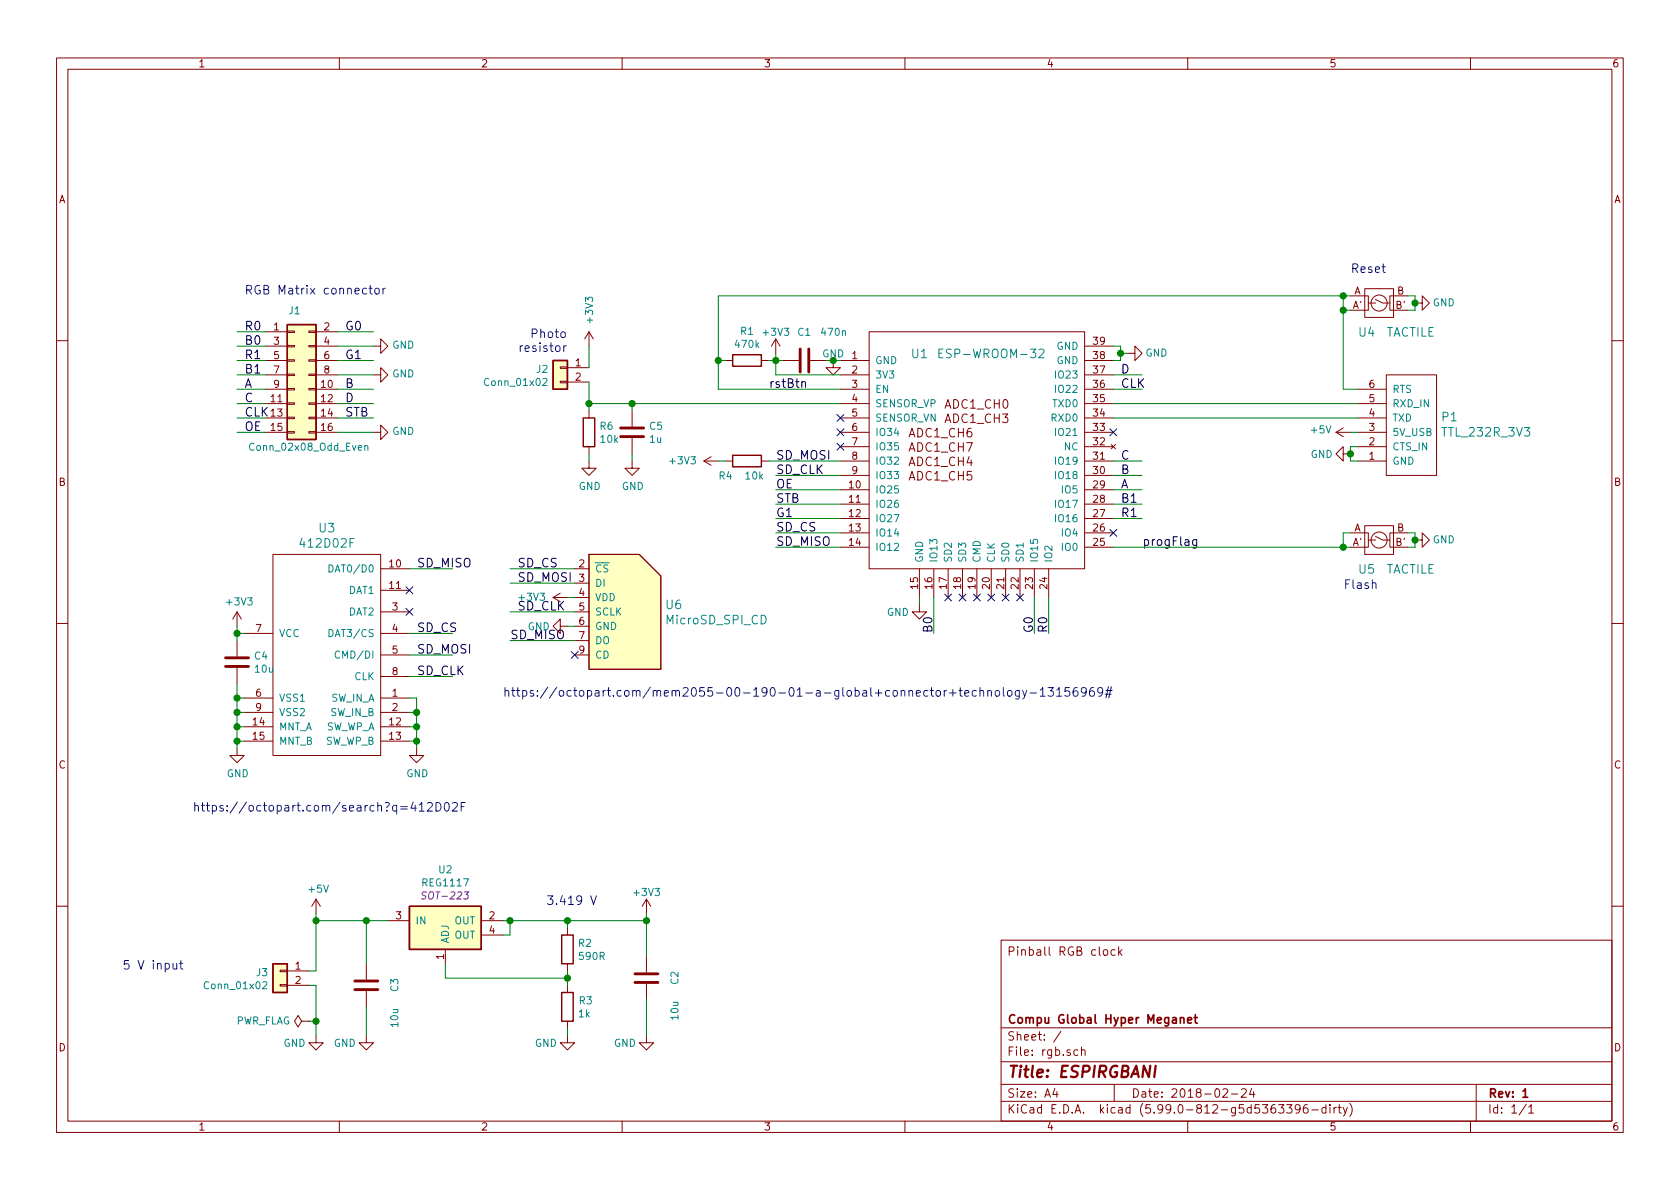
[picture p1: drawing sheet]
EESchema Schematic File Version 5
EELAYER 30 0
EELAYER END
$Descr A4 11693 8268
encoding utf-8
Sheet 1 1
Title "ESPIRGBANI"
Date "2018-02-24"
Rev "1"
Comp "Compu Global Hyper Meganet"
Comment1 ""
Comment2 ""
Comment3 ""
Comment4 "Pinball RGB clock"
Comment5 ""
Comment6 ""
Comment7 ""
Comment8 ""
Comment9 ""
$EndDescr
Connection ~ 1650 4400
Connection ~ 1650 4850
Connection ~ 1650 4950
Connection ~ 1650 5050
Connection ~ 1650 5150
Connection ~ 2200 6400
Connection ~ 2200 7100
Connection ~ 2550 6400
Connection ~ 2900 4950
Connection ~ 2900 5050
Connection ~ 2900 5150
Connection ~ 3550 6400
Connection ~ 3950 6400
Connection ~ 3950 6800
Connection ~ 4100 2800
Connection ~ 4400 2800
Connection ~ 4500 6400
Connection ~ 5000 2500
Connection ~ 5400 2500
Connection ~ 5800 2500
Connection ~ 7800 2450
Connection ~ 9350 2050
Connection ~ 9350 2150
Connection ~ 9350 3800
Connection ~ 9400 3150
Connection ~ 9850 2100
Connection ~ 9850 3750
NoConn ~ 2850 4100
NoConn ~ 2850 4250
NoConn ~ 4000 4550
NoConn ~ 5850 2900
NoConn ~ 5850 3000
NoConn ~ 5850 3100
NoConn ~ 6600 4150
NoConn ~ 6700 4150
NoConn ~ 6800 4150
NoConn ~ 6900 4150
NoConn ~ 7000 4150
NoConn ~ 7100 4150
NoConn ~ 7750 3000
NoConn ~ 7750 3700
Wire Wire Line
	1650 4350 1650 4400
Wire Wire Line
	1650 4400 1650 4450
Wire Wire Line
	1650 5150 1650 5200
Wire Wire Line
	1650 5150 1700 5150
Wire Wire Line
	1700 4400 1650 4400
Wire Wire Line
	1700 4850 1650 4850
Wire Wire Line
	1700 4950 1650 4950
Wire Wire Line
	1700 5050 1650 5050
Wire Wire Line
	2150 6850 2200 6850
Wire Wire Line
	2150 7100 2200 7100
Wire Wire Line
	2200 6350 2200 6400
Wire Wire Line
	2200 6750 2150 6750
Wire Wire Line
	2900 4850 2850 4850
Wire Wire Line
	2900 4950 2850 4950
Wire Wire Line
	2900 5050 2850 5050
Wire Wire Line
	2900 5150 2850 5150
Wire Wire Line
	2900 5150 2900 5200
Wire Wire Line
	3500 6400 3550 6400
Wire Wire Line
	3500 6500 3550 6500
Wire Wire Line
	3950 4150 4000 4150
Wire Wire Line
	3950 4350 4000 4350
Wire Wire Line
	3950 6450 3950 6400
Wire Wire Line
	3950 6750 3950 6800
Wire Wire Line
	3950 6800 3950 6850
Wire Wire Line
	3950 7200 3950 7150
Wire Wire Line
	4100 2800 4100 2850
Wire Wire Line
	4100 3200 4100 3150
Wire Wire Line
	4400 2850 4400 2800
Wire Wire Line
	4400 3200 4400 3150
Wire Wire Line
	4500 6350 4500 6400
Wire Wire Line
	5000 3200 5050 3200
Wire Wire Line
	5050 2500 5000 2500
Wire Wire Line
	5350 2500 5400 2500
Wire Wire Line
	5400 2450 5400 2500
Wire Wire Line
	5400 2500 5450 2500
Wire Wire Line
	5750 2500 5800 2500
Wire Wire Line
	5800 2500 5850 2500
Wire Wire Line
	6400 4200 6400 4150
Wire Wire Line
	7750 2500 7800 2500
Wire Wire Line
	7800 2400 7750 2400
Wire Wire Line
	7800 2400 7800 2450
Wire Wire Line
	7800 2450 7850 2450
Wire Wire Line
	7800 2500 7800 2450
Wire Wire Line
	9350 2050 9400 2050
Wire Wire Line
	9350 3700 9400 3700
Wire Wire Line
	9400 2150 9350 2150
Wire Wire Line
	9400 3000 9450 3000
Wire Wire Line
	9400 3100 9400 3150
Wire Wire Line
	9400 3200 9400 3150
Wire Wire Line
	9400 3800 9350 3800
Wire Wire Line
	9450 3100 9400 3100
Wire Wire Line
	9450 3200 9400 3200
Wire Wire Line
	9800 2050 9850 2050
Wire Wire Line
	9800 3700 9850 3700
Wire Wire Line
	9850 2050 9850 2100
Wire Wire Line
	9850 2100 9850 2150
Wire Wire Line
	9850 2150 9800 2150
Wire Wire Line
	9850 3700 9850 3750
Wire Wire Line
	9850 3750 9850 3800
Wire Wire Line
	9850 3800 9800 3800
Wire Wire Line
	1650 4750 1650 4850
Wire Wire Line
	1650 4850 1650 4950
Wire Wire Line
	1650 4950 1650 5050
Wire Wire Line
	1650 5050 1650 5150
Wire Wire Line
	2200 7100 2200 7200
Wire Wire Line
	2900 4850 2900 4950
Wire Wire Line
	2900 4950 2900 5050
Wire Wire Line
	2900 5050 2900 5150
Wire Wire Line
	3100 6800 3100 6700
Wire Wire Line
	3550 6500 3550 6400
Wire Wire Line
	5400 2500 5400 2600
Wire Wire Line
	9350 2050 9350 2150
Wire Wire Line
	9350 2700 9450 2700
Wire Wire Line
	9350 3800 9350 3700
Wire Wire Line
	2550 6400 2700 6400
Wire Wire Line
	4100 2400 4100 2550
Wire Wire Line
	4100 2650 4100 2800
Wire Wire Line
	1850 2300 1650 2300
Wire Wire Line
	1850 2400 1650 2400
Wire Wire Line
	1850 2500 1650 2500
Wire Wire Line
	1850 2600 1650 2600
Wire Wire Line
	1850 2700 1650 2700
Wire Wire Line
	1850 2800 1650 2800
Wire Wire Line
	1850 2900 1650 2900
Wire Wire Line
	1850 3000 1650 3000
Wire Wire Line
	2550 7200 2550 7000
Wire Wire Line
	5000 2500 5000 2700
Wire Wire Line
	7750 2600 7950 2600
Wire Wire Line
	7750 2700 7950 2700
Wire Wire Line
	7750 3200 7950 3200
Wire Wire Line
	7750 3300 7950 3300
Wire Wire Line
	7750 3400 7950 3400
Wire Wire Line
	7750 3500 7950 3500
Wire Wire Line
	7750 3600 7950 3600
Wire Wire Line
	2200 6850 2200 7100
Wire Wire Line
	2350 2900 2600 2900
Wire Wire Line
	2600 2300 2350 2300
Wire Wire Line
	2600 2400 2350 2400
Wire Wire Line
	2600 2500 2350 2500
Wire Wire Line
	2600 2600 2350 2600
Wire Wire Line
	2600 2700 2350 2700
Wire Wire Line
	2600 2800 2350 2800
Wire Wire Line
	2600 3000 2350 3000
Wire Wire Line
	4500 6400 4500 6650
Wire Wire Line
	4500 7200 4500 6950
Wire Wire Line
	6500 4150 6500 4400
Wire Wire Line
	7200 4150 7200 4400
Wire Wire Line
	7300 4150 7300 4400
Wire Wire Line
	2550 6400 2550 6700
Wire Wire Line
	2850 3950 3150 3950
Wire Wire Line
	2850 4400 3150 4400
Wire Wire Line
	2850 4550 3150 4550
Wire Wire Line
	2850 4700 3150 4700
Wire Wire Line
	4100 2800 4400 2800
Wire Wire Line
	2200 6400 2550 6400
Wire Wire Line
	2200 6400 2200 6750
Wire Wire Line
	3550 6400 3950 6400
Wire Wire Line
	3550 3950 4000 3950
Wire Wire Line
	3550 4050 4000 4050
Wire Wire Line
	3550 4250 4000 4250
Wire Wire Line
	3550 4450 4000 4450
Wire Wire Line
	5000 2050 5000 2500
Wire Wire Line
	5400 2600 5850 2600
Wire Wire Line
	5400 3400 5850 3400
Wire Wire Line
	5400 3500 5850 3500
Wire Wire Line
	5400 3600 5850 3600
Wire Wire Line
	5400 3800 5850 3800
Wire Wire Line
	5850 3300 5400 3300
Wire Wire Line
	5850 3700 5400 3700
Wire Wire Line
	5350 3200 5850 3200
Wire Wire Line
	3950 6400 4500 6400
Wire Wire Line
	9350 2700 9350 2150
Wire Wire Line
	3950 6800 3100 6800
Wire Wire Line
	5000 2700 5850 2700
Wire Wire Line
	4400 2800 5850 2800
Wire Wire Line
	7750 3800 9350 3800
Wire Wire Line
	7750 2800 9450 2800
Wire Wire Line
	7750 2900 9450 2900
Wire Wire Line
	9350 2050 5000 2050
Text Notes 850  6750 0    60   ~ 0
5 V input
Text Notes 1700 2050 0    60   ~ 0
RGB Matrix connector
Text Notes 3250 5650 2    60   ~ 0
https://octopart.com/search?q=412D02F
Text Notes 3800 6300 0    60   ~ 0
3.419 V
Text Notes 3950 2450 2    60   ~ 0
Photo\nresistor
Text Notes 7750 4850 2    60   ~ 0
https://octopart.com/mem2055-00-190-01-a-global+connector+technology-13156969#
Text Notes 9350 4100 0    60   ~ 0
Flash
Text Notes 9400 1900 0    60   ~ 0
Reset
Text Label 1700 2300 0    60   ~ 0
R0
Text Label 1700 2400 0    60   ~ 0
B0
Text Label 1700 2500 0    60   ~ 0
R1
Text Label 1700 2600 0    60   ~ 0
B1
Text Label 1700 2700 0    60   ~ 0
A
Text Label 1700 2800 0    60   ~ 0
C
Text Label 1700 2900 0    60   ~ 0
CLK
Text Label 1700 3000 0    60   ~ 0
OE
Text Label 2400 2300 0    60   ~ 0
G0
Text Label 2400 2500 0    60   ~ 0
G1
Text Label 2400 2700 0    60   ~ 0
B
Text Label 2400 2800 0    60   ~ 0
D
Text Label 2400 2900 0    60   ~ 0
STB
Text Label 2900 3950 0    60   ~ 0
SD_MISO
Text Label 2900 4400 0    60   ~ 0
SD_CS
Text Label 2900 4550 0    60   ~ 0
SD_MOSI
Text Label 2900 4700 0    60   ~ 0
SD_CLK
Text Label 3550 4450 0    60   ~ 0
SD_MISO
Text Label 3600 3950 0    60   ~ 0
SD_CS
Text Label 3600 4050 0    60   ~ 0
SD_MOSI
Text Label 3600 4250 0    60   ~ 0
SD_CLK
Text Label 5350 2700 0    60   ~ 0
rstBtn
Text Label 5400 3200 0    60   ~ 0
SD_MOSI
Text Label 5400 3300 0    60   ~ 0
SD_CLK
Text Label 5400 3400 0    60   ~ 0
OE
Text Label 5400 3500 0    60   ~ 0
STB
Text Label 5400 3600 0    60   ~ 0
G1
Text Label 5400 3700 0    60   ~ 0
SD_CS
Text Label 5400 3800 0    60   ~ 0
SD_MISO
Text Label 6500 4400 1    60   ~ 0
B0
Text Label 7200 4400 1    60   ~ 0
G0
Text Label 7300 4400 1    60   ~ 0
R0
Text Label 7800 2600 0    60   ~ 0
D
Text Label 7800 2700 0    60   ~ 0
CLK
Text Label 7800 3200 0    60   ~ 0
C
Text Label 7800 3300 0    60   ~ 0
B
Text Label 7800 3400 0    60   ~ 0
A
Text Label 7800 3500 0    60   ~ 0
B1
Text Label 7800 3600 0    60   ~ 0
R1
Text Label 7950 3800 0    60   ~ 0
progFlag
$Comp
L power:PWR_FLAG #FLG02
U 1 1
P 2150 7100
F 0 "#FLG02" H 2150 7175 50  0001 C CNN
F 1 "PWR_FLAG" V 2150 7228 50  0000 L CNN
F 2 "" H 2150 7100 50  0001 C CNN
F 3 "" H 2150 7100 50  0001 C CNN
	1    2150 7100
	0    -1   -1   0   
$EndComp
$Comp
L power:+3V3 #PWR012
U 1 1
P 1650 4350
F 0 "#PWR012" H 1650 4200 50  0001 C CNN
F 1 "+3V3" H 1665 4523 50  0000 C CNN
F 2 "" H 1650 4350 50  0001 C CNN
F 3 "" H 1650 4350 50  0001 C CNN
	1    1650 4350
	1    0    0    -1  
$EndComp
$Comp
L power:+5V #PWR014
U 1 1
P 2200 6350
F 0 "#PWR014" H 2200 6200 50  0001 C CNN
F 1 "+5V" H 2215 6523 50  0000 C CNN
F 2 "" H 2200 6350 50  0001 C CNN
F 3 "" H 2200 6350 50  0001 C CNN
	1    2200 6350
	1    0    0    -1  
$EndComp
$Comp
L power:+3V3 #PWR025
U 1 1
P 3950 4150
F 0 "#PWR025" H 3950 4000 50  0001 C CNN
F 1 "+3V3" V 3950 4400 50  0000 C CNN
F 2 "" H 3950 4150 50  0001 C CNN
F 3 "" H 3950 4150 50  0001 C CNN
	1    3950 4150
	0    -1   -1   0   
$EndComp
$Comp
L power:+3.3V #PWR020
U 1 1
P 4100 2400
F 0 "#PWR020" H 4100 2250 50  0001 C CNN
F 1 "+3V3" V 4100 2650 50  0000 C CNN
F 2 "" H 4100 2400 50  0001 C CNN
F 3 "" H 4100 2400 50  0001 C CNN
	1    4100 2400
	1    0    0    -1  
$EndComp
$Comp
L power:+3.3V #PWR06
U 1 1
P 4500 6350
F 0 "#PWR06" H 4500 6200 50  0001 C CNN
F 1 "+3V3" H 4500 6500 50  0000 C CNN
F 2 "" H 4500 6350 50  0001 C CNN
F 3 "" H 4500 6350 50  0001 C CNN
	1    4500 6350
	1    0    0    -1  
$EndComp
$Comp
L power:+3.3V #PWR019
U 1 1
P 5000 3200
F 0 "#PWR019" H 5000 3050 50  0001 C CNN
F 1 "+3V3" V 5000 3450 50  0000 C CNN
F 2 "" H 5000 3200 50  0001 C CNN
F 3 "" H 5000 3200 50  0001 C CNN
	1    5000 3200
	0    -1   -1   0   
$EndComp
$Comp
L power:+3.3V #PWR01
U 1 1
P 5400 2450
F 0 "#PWR01" H 5400 2300 50  0001 C CNN
F 1 "+3V3" H 5400 2600 50  0000 C CNN
F 2 "" H 5400 2450 50  0001 C CNN
F 3 "" H 5400 2450 50  0001 C CNN
	1    5400 2450
	1    0    0    -1  
$EndComp
$Comp
L power:+5V #PWR011
U 1 1
P 9400 3000
F 0 "#PWR011" H 9400 2850 50  0001 C CNN
F 1 "+5V" V 9415 3128 50  0000 L CNN
F 2 "" H 9400 3000 50  0001 C CNN
F 3 "" H 9400 3000 50  0001 C CNN
	1    9400 3000
	0    -1   -1   0   
$EndComp
$Comp
L power:GND #PWR013
U 1 1
P 1650 5200
F 0 "#PWR013" H 1650 4950 50  0001 C CNN
F 1 "GND" H 1655 5027 50  0000 C CNN
F 2 "" H 1650 5200 50  0001 C CNN
F 3 "" H 1650 5200 50  0001 C CNN
	1    1650 5200
	1    0    0    -1  
$EndComp
$Comp
L power:GND #PWR09
U 1 1
P 2200 7200
F 0 "#PWR09" H 2200 6950 50  0001 C CNN
F 1 "GND" H 2050 7150 50  0000 C CNN
F 2 "" H 2200 7200 50  0001 C CNN
F 3 "" H 2200 7200 50  0001 C CNN
	1    2200 7200
	1    0    0    -1  
$EndComp
$Comp
L power:GND #PWR08
U 1 1
P 2550 7200
F 0 "#PWR08" H 2550 6950 50  0001 C CNN
F 1 "GND" H 2400 7150 50  0000 C CNN
F 2 "" H 2550 7200 50  0001 C CNN
F 3 "" H 2550 7200 50  0001 C CNN
	1    2550 7200
	1    0    0    -1  
$EndComp
$Comp
L power:GND #PWR015
U 1 1
P 2600 2400
F 0 "#PWR015" H 2600 2150 50  0001 C CNN
F 1 "GND" V 2605 2272 50  0000 R CNN
F 2 "" H 2600 2400 50  0001 C CNN
F 3 "" H 2600 2400 50  0001 C CNN
	1    2600 2400
	0    -1   -1   0   
$EndComp
$Comp
L power:GND #PWR016
U 1 1
P 2600 2600
F 0 "#PWR016" H 2600 2350 50  0001 C CNN
F 1 "GND" V 2605 2472 50  0000 R CNN
F 2 "" H 2600 2600 50  0001 C CNN
F 3 "" H 2600 2600 50  0001 C CNN
	1    2600 2600
	0    -1   -1   0   
$EndComp
$Comp
L power:GND #PWR017
U 1 1
P 2600 3000
F 0 "#PWR017" H 2600 2750 50  0001 C CNN
F 1 "GND" V 2605 2872 50  0000 R CNN
F 2 "" H 2600 3000 50  0001 C CNN
F 3 "" H 2600 3000 50  0001 C CNN
	1    2600 3000
	0    -1   -1   0   
$EndComp
$Comp
L power:GND #PWR018
U 1 1
P 2900 5200
F 0 "#PWR018" H 2900 4950 50  0001 C CNN
F 1 "GND" H 2905 5027 50  0000 C CNN
F 2 "" H 2900 5200 50  0001 C CNN
F 3 "" H 2900 5200 50  0001 C CNN
	1    2900 5200
	1    0    0    -1  
$EndComp
$Comp
L power:GND #PWR026
U 1 1
P 3950 4350
F 0 "#PWR026" H 3950 4100 50  0001 C CNN
F 1 "GND" V 3950 4150 50  0000 C CNN
F 2 "" H 3950 4350 50  0001 C CNN
F 3 "" H 3950 4350 50  0001 C CNN
	1    3950 4350
	0    1    1    0   
$EndComp
$Comp
L power:GND #PWR07
U 1 1
P 3950 7200
F 0 "#PWR07" H 3950 6950 50  0001 C CNN
F 1 "GND" H 3800 7150 50  0000 C CNN
F 2 "" H 3950 7200 50  0001 C CNN
F 3 "" H 3950 7200 50  0001 C CNN
	1    3950 7200
	1    0    0    -1  
$EndComp
$Comp
L power:GND #PWR021
U 1 1
P 4100 3200
F 0 "#PWR021" H 4100 2950 50  0001 C CNN
F 1 "GND" H 4105 3027 50  0000 C CNN
F 2 "" H 4100 3200 50  0001 C CNN
F 3 "" H 4100 3200 50  0001 C CNN
	1    4100 3200
	1    0    0    -1  
$EndComp
$Comp
L power:GND #PWR022
U 1 1
P 4400 3200
F 0 "#PWR022" H 4400 2950 50  0001 C CNN
F 1 "GND" H 4405 3027 50  0000 C CNN
F 2 "" H 4400 3200 50  0001 C CNN
F 3 "" H 4400 3200 50  0001 C CNN
	1    4400 3200
	1    0    0    -1  
$EndComp
$Comp
L power:GND #PWR010
U 1 1
P 4500 7200
F 0 "#PWR010" H 4500 6950 50  0001 C CNN
F 1 "GND" H 4350 7150 50  0000 C CNN
F 2 "" H 4500 7200 50  0001 C CNN
F 3 "" H 4500 7200 50  0001 C CNN
	1    4500 7200
	1    0    0    -1  
$EndComp
$Comp
L power:GND #PWR02
U 1 1
P 5800 2500
F 0 "#PWR02" H 5800 2250 50  0001 C CNN
F 1 "GND" H 5800 2550 50  0000 C CNN
F 2 "" H 5800 2500 50  0001 C CNN
F 3 "" H 5800 2500 50  0001 C CNN
	1    5800 2500
	1    0    0    -1  
$EndComp
$Comp
L power:GND #PWR04
U 1 1
P 6400 4200
F 0 "#PWR04" H 6400 3950 50  0001 C CNN
F 1 "GND" H 6250 4150 50  0000 C CNN
F 2 "" H 6400 4200 50  0001 C CNN
F 3 "" H 6400 4200 50  0001 C CNN
	1    6400 4200
	1    0    0    -1  
$EndComp
$Comp
L power:GND #PWR03
U 1 1
P 7850 2450
F 0 "#PWR03" H 7850 2200 50  0001 C CNN
F 1 "GND" V 7850 2250 50  0000 C CNN
F 2 "" H 7850 2450 50  0001 C CNN
F 3 "" H 7850 2450 50  0001 C CNN
	1    7850 2450
	0    -1   -1   0   
$EndComp
$Comp
L power:GND #PWR05
U 1 1
P 9400 3150
F 0 "#PWR05" H 9400 2900 50  0001 C CNN
F 1 "GND" V 9400 2950 50  0000 C CNN
F 2 "" H 9400 3150 50  0001 C CNN
F 3 "" H 9400 3150 50  0001 C CNN
	1    9400 3150
	0    1    1    0   
$EndComp
$Comp
L power:GND #PWR023
U 1 1
P 9850 2100
F 0 "#PWR023" H 9850 1850 50  0001 C CNN
F 1 "GND" V 9850 1900 50  0000 C CNN
F 2 "" H 9850 2100 50  0001 C CNN
F 3 "" H 9850 2100 50  0001 C CNN
	1    9850 2100
	0    -1   -1   0   
$EndComp
$Comp
L power:GND #PWR024
U 1 1
P 9850 3750
F 0 "#PWR024" H 9850 3500 50  0001 C CNN
F 1 "GND" V 9850 3550 50  0000 C CNN
F 2 "" H 9850 3750 50  0001 C CNN
F 3 "" H 9850 3750 50  0001 C CNN
	1    9850 3750
	0    -1   -1   0   
$EndComp
$Comp
L Device:R R2
U 1 1
P 3950 6600
F 0 "R2" H 4020 6646 50  0000 L CNN
F 1 "590R" H 4020 6555 50  0000 L CNN
F 2 "Resistors_SMD:R_0805" V 3880 6600 50  0001 C CNN
F 3 "" H 3950 6600 50  0001 C CNN
	1    3950 6600
	1    0    0    -1  
$EndComp
$Comp
L Device:R R3
U 1 1
P 3950 7000
F 0 "R3" H 4020 7046 50  0000 L CNN
F 1 "1k" H 4020 6955 50  0000 L CNN
F 2 "Resistors_SMD:R_0805" V 3880 7000 50  0001 C CNN
F 3 "" H 3950 7000 50  0001 C CNN
	1    3950 7000
	1    0    0    -1  
$EndComp
$Comp
L Device:R R6
U 1 1
P 4100 3000
F 0 "R6" H 4170 3046 50  0000 L CNN
F 1 "10k" H 4170 2955 50  0000 L CNN
F 2 "Resistors_SMD:R_0805" V 4030 3000 50  0001 C CNN
F 3 "~" H 4100 3000 50  0001 C CNN
	1    4100 3000
	1    0    0    -1  
$EndComp
$Comp
L Device:R R1
U 1 1
P 5200 2500
F 0 "R1" V 4993 2500 50  0000 C CNN
F 1 "470k" V 5084 2500 50  0000 C CNN
F 2 "Resistors_SMD:R_0805" V 5130 2500 50  0001 C CNN
F 3 "" H 5200 2500 50  0001 C CNN
	1    5200 2500
	0    1    1    0   
$EndComp
$Comp
L Device:R R4
U 1 1
P 5200 3200
F 0 "R4" V 5300 3050 50  0000 C CNN
F 1 "10k" V 5300 3250 50  0000 C CNN
F 2 "Resistors_SMD:R_0805" V 5130 3200 50  0001 C CNN
F 3 "" H 5200 3200 50  0001 C CNN
	1    5200 3200
	0    1    1    0   
$EndComp
$Comp
L Connector_Generic:Conn_01x02 J3
U 1 1
P 1950 6750
F 0 "J3" H 2030 6742 50  0000 L CNN
F 1 "Conn_01x02" H 2030 6651 50  0000 L CNN
F 2 "Pin_Headers:Pin_Header_Angled_1x02_Pitch2.54mm" H 1950 6750 50  0001 C CNN
F 3 "" H 1950 6750 50  0001 C CNN
	1    1950 6750
	-1   0    0    -1  
$EndComp
$Comp
L Connector_Generic:Conn_01x02 J2
U 1 1
P 3900 2550
F 0 "J2" H 3980 2542 50  0000 L CNN
F 1 "Conn_01x02" H 3980 2451 50  0000 L CNN
F 2 "Pin_Headers:Pin_Header_Angled_1x02_Pitch2.54mm" H 3900 2550 50  0001 C CNN
F 3 "" H 3900 2550 50  0001 C CNN
	1    3900 2550
	-1   0    0    -1  
$EndComp
$Comp
L Device:C C4
U 1 1
P 1650 4600
F 0 "C4" H 1765 4646 50  0000 L CNN
F 1 "10u" H 1765 4555 50  0000 L CNN
F 2 "Capacitors_SMD:C_0805" H 1688 4450 50  0001 C CNN
F 3 "" H 1650 4600 50  0001 C CNN
	1    1650 4600
	1    0    0    -1  
$EndComp
$Comp
L Device:C C3
U 1 1
P 2550 6850
F 0 "C3" V 2350 6900 50  0000 R CNN
F 1 "10u" V 2350 7150 50  0000 R CNN
F 2 "Capacitors_SMD:C_0805" H 2588 6700 50  0001 C CNN
F 3 "" H 2550 6850 50  0001 C CNN
	1    2550 6850
	-1   0    0    1   
$EndComp
$Comp
L Device:C C5
U 1 1
P 4400 3000
F 0 "C5" H 4515 3046 50  0000 L CNN
F 1 "1u" H 4515 2955 50  0000 L CNN
F 2 "Capacitors_SMD:C_0805" H 4438 2850 50  0001 C CNN
F 3 "~" H 4400 3000 50  0001 C CNN
	1    4400 3000
	1    0    0    -1  
$EndComp
$Comp
L Device:C C2
U 1 1
P 4500 6800
F 0 "C2" V 4300 6850 50  0000 R CNN
F 1 "10u" V 4300 7100 50  0000 R CNN
F 2 "Capacitors_SMD:C_0805" H 4538 6650 50  0001 C CNN
F 3 "" H 4500 6800 50  0001 C CNN
	1    4500 6800
	-1   0    0    1   
$EndComp
$Comp
L Device:C C1
U 1 1
P 5600 2500
F 0 "C1" V 5400 2550 50  0000 R CNN
F 1 "470n" V 5400 2800 50  0000 R CNN
F 2 "Capacitors_SMD:C_0805" H 5638 2350 50  0001 C CNN
F 3 "" H 5600 2500 50  0001 C CNN
	1    5600 2500
	0    1    1    0   
$EndComp
$Comp
L myStuff:TACTILE U4
U 1 1
P 9600 2100
F 0 "U4" H 9450 1900 60  0000 L CNN
F 1 "TACTILE" H 9650 1900 60  0000 L CNN
F 2 "myStuff:EVQQ2" H 8025 1350 60  0001 C CNN
F 3 "https://industrial.panasonic.com/cdbs/www-data/pdf/ATK0000/ATK0000CE28.pdf" H 9600 1450 60  0001 C CNN
F 4 "P12961SCT-ND" H 8050 1550 60  0001 C CNN "DPN"
	1    9600 2100
	1    0    0    -1  
$EndComp
$Comp
L myStuff:TACTILE U5
U 1 1
P 9600 3750
F 0 "U5" H 9450 3550 60  0000 L CNN
F 1 "TACTILE" H 9650 3550 60  0000 L CNN
F 2 "myStuff:EVQQ2" H 8025 3000 60  0001 C CNN
F 3 "https://industrial.panasonic.com/cdbs/www-data/pdf/ATK0000/ATK0000CE28.pdf" H 9600 3100 60  0001 C CNN
F 4 "P12961SCT-ND" H 8050 3200 60  0001 C CNN "DPN"
	1    9600 3750
	1    0    0    -1  
$EndComp
$Comp
L myStuff:LM317EMP U2
U 1 1
P 3100 6450
F 0 "U2" H 3100 6858 50  0000 C CNN
F 1 "REG1117" H 3100 6767 50  0000 C CNN
F 2 "SOT-223" H 3100 6676 50  0000 C CIN
F 3 "" H 3100 6450 50  0000 C CNN
	1    3100 6450
	1    0    0    -1  
$EndComp
$Comp
L myStuff:TTL_232R_3V3 P1
U 1 1
P 10000 2600
F 0 "P1" H 9972 2897 60  0000 R CNN
F 1 "TTL_232R_3V3" H 9972 3003 60  0000 R CNN
F 2 "Pin_Headers:Pin_Header_Angled_1x06_Pitch2.54mm" H 10000 2600 60  0001 C CNN
F 3 "" H 10000 2600 60  0001 C CNN
	1    10000 2600
	-1   0    0    1   
$EndComp
$Comp
L Connector_Generic:Conn_02x08_Odd_Even J1
U 1 1
P 2050 2600
F 0 "J1" H 2050 3050 50  0000 C CNN
F 1 "Conn_02x08_Odd_Even" H 2150 2100 50  0000 C CNN
F 2 "Pin_Headers:Pin_Header_Angled_2x08_Pitch2.54mm" H 2050 2600 50  0001 C CNN
F 3 "" H 2050 2600 50  0001 C CNN
	1    2050 2600
	1    0    0    -1  
$EndComp
$Comp
L microsd_spi_cd:MicroSD_SPI_CD U6
U 1 1
P 4350 4250
F 0 "U6" H 4073 4303 60  0000 R CNN
F 1 "MicroSD_SPI_CD" H 4073 4197 60  0000 R CNN
F 2 "newStuff:GCT-MEM2055-00-190-01-A" H 4073 4144 60  0001 R CNN
F 3 "" H 4200 4250 60  0000 C CNN
	1    4350 4250
	-1   0    0    -1  
$EndComp
$Comp
L myStuff:RASPI_SD U3
U 1 1
P 2850 5350
F 0 "U3" H 3425 7037 60  0000 C CNN
F 1 "412D02F" H 3425 6931 60  0000 C CNN
F 2 "myStuff:RPIA_SD_CARD" H 2850 5350 60  0001 C CNN
F 3 "https://octopart.com/412d02f-09pc003sv-multicomp-24879217?r=sp#" H 2850 5350 60  0001 C CNN
	1    2850 5350
	-1   0    0    -1  
$EndComp
$Comp
L myStuff:ESP-WROOM-32 U1
U 1 1
P 6750 3150
F 0 "U1" H 6400 3850 60  0000 C CNN
F 1 "ESP-WROOM-32" H 6900 3850 60  0000 C CNN
F 2 "myStuff:ESP-WROOM-32" H 4900 1750 60  0001 C CNN
F 3 "https://www.espressif.com/sites/default/files/documentation/esp_wroom_32_datasheet_en.pdf" H 6550 1600 60  0001 C CNN
	1    6750 3150
	1    0    0    -1  
$EndComp
$EndSCHEMATC
